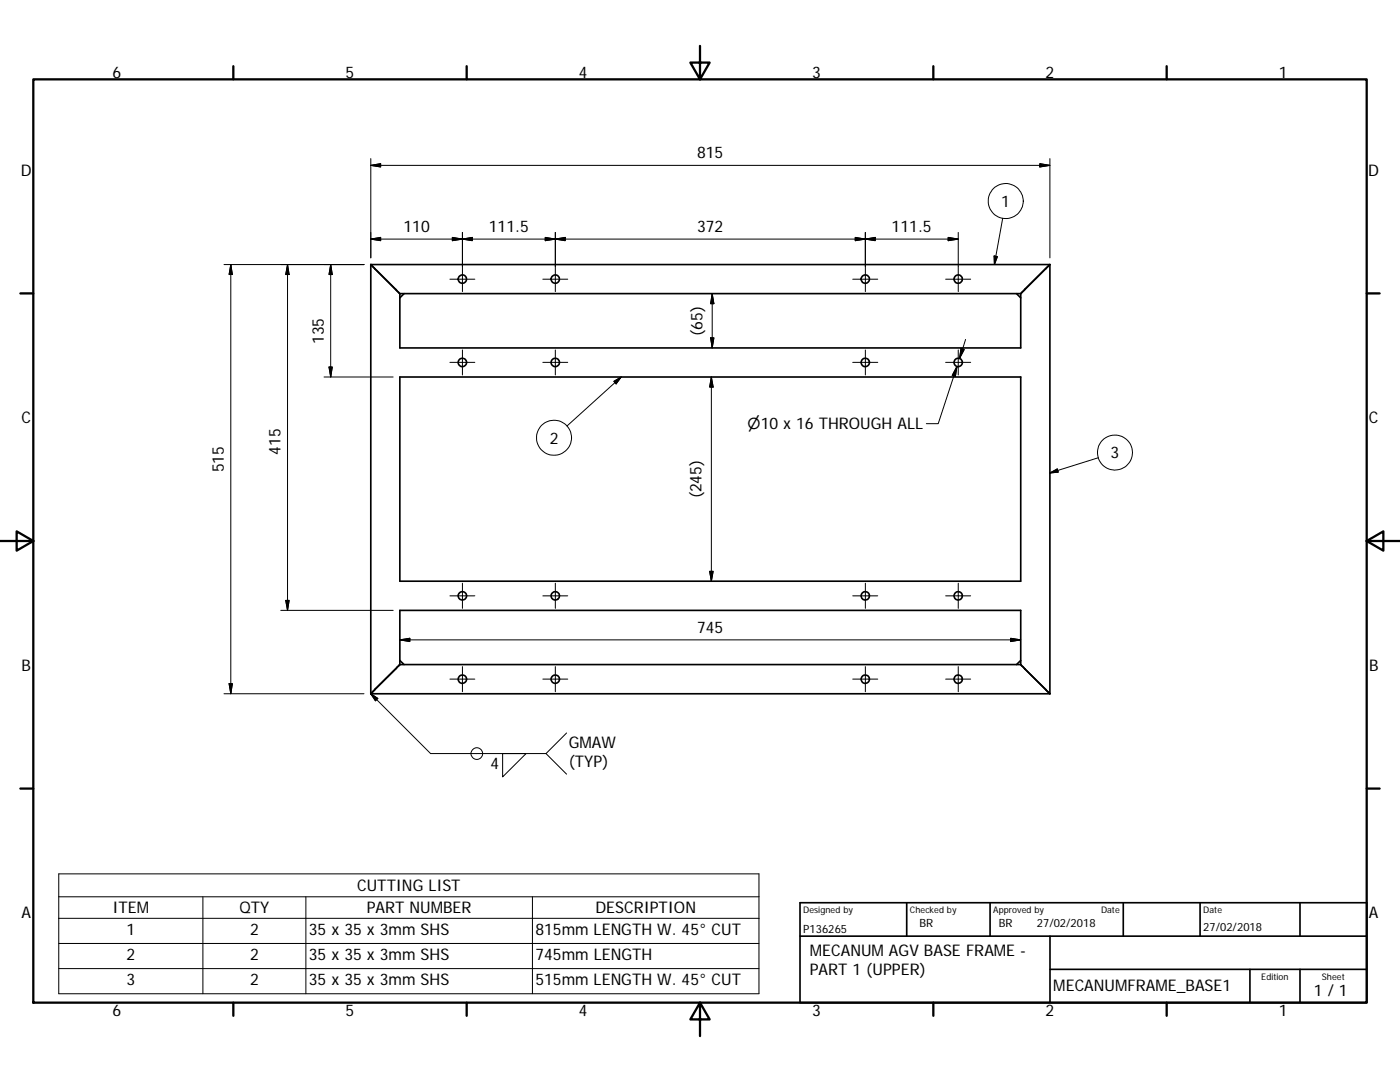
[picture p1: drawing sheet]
<svg xmlns="http://www.w3.org/2000/svg" width="279mm" height="216mm" viewBox="0 0 279 216" stroke-linecap="round" stroke-linejoin="round" font-family="sans-serif">
<g fill="none" stroke="#000" stroke-width=".33">
<path d="M74 52.8l5.8 5.8M74 52.8h135.5M74 52.8v85.6M79.8 58.6h123.9M80.6 58.6l-.8 .8M202.9 58.6l.8 .8M203.7 58.6v10.8h-123.9v-10.8M209.5 52.8v85.6M209.5 52.8l-5.8 5.8M79.8 75.2h123.9v40.8h-123.9zM74 138.4h135.5M74.8 137.6l-.8 .8"/>
<path d="M79.8 131.8l.8 .8M79.8 132.6l-5 5M79.8 132.6h123.9M203.7 132.6v-10.8h-123.9v10.8M203.7 132.6l5.8 5.8M203.7 131.8l-.8 .8M159.7 186.8h113.1M159.7 180.1h113.1v20h-113.1zM181 180.1v6.7M197.6 180.1v6.7M209.5 186.8v13.3M209.5 193.4h63.3"/>
<path d="M224.2 180.1v6.7M239.5 180.1v6.7M249.4 193.4v6.7M259.4 180.1v6.7M259.4 193.4v6.7"/>
<circle cx="92.3" cy="55.7" r=".84"/>
<circle cx="110.8" cy="55.7" r=".84"/>
<circle cx="172.7" cy="55.7" r=".84"/>
<circle cx="191.2" cy="55.7" r=".84"/>
<circle cx="92.3" cy="72.3" r=".84"/>
<circle cx="110.8" cy="72.3" r=".84"/>
<circle cx="172.7" cy="72.3" r=".84"/>
<circle cx="191.2" cy="72.3" r=".83"/>
<circle cx="92.3" cy="118.9" r=".83"/>
<circle cx="110.8" cy="118.9" r=".82"/>
<circle cx="172.7" cy="118.9" r=".82"/>
<circle cx="191.2" cy="118.9" r=".82"/>
<circle cx="92.3" cy="135.5" r=".83"/>
<circle cx="110.8" cy="135.5" r=".83"/>
<circle cx="172.7" cy="135.5" r=".83"/>
<circle cx="191.2" cy="135.5" r=".83"/>
</g>
<g fill="none" stroke="#000" stroke-width=".46">
<path d="M6.6 15.8h266.2v184.3h-266.2zM46.6 13.2v2.6M93.1 13.2v2.6M139.7 9.2v6.6l-1.9-3.3h3.8l-1.9 3.3M186.3 13.2v2.6M232.8 13.2v2.6M4.1 58.5h2.5M272.8 58.5h2.5M0 107.9h6.6M3.3 106l3.3 1.9-3.3 2zM272.8 107.9l3.3-1.9v3.9zM272.8 107.9h6.6"/>
<path d="M4.1 157.4h2.5M272.8 157.4h2.5M46.6 200.1v2.6M93.1 200.1v2.6M139.7 200.1l1.9 3.3h-3.8l1.9-3.3v6.6M186.3 200.1v2.6M232.8 200.1v2.6"/>
</g>
<g fill="none" stroke="#000" stroke-width=".2">
<path d="M74 31.6v19.9M74 33l2-.3v.6zM74 33h135.5M207.5 32.7l2 .3-2 .3zM209.5 31.6v19.9M44.7 52.8h27.9M46.1 52.8v85.6M46.1 52.8l.3 2h-.7zM57.4 52.8l.3 2h-.7zM57.4 52.8v69M66 52.8l.3 2h-.6zM66 52.8v22.4"/>
<path d="M74 47.7l2-.3v.6zM74 47.7h117.2M89.8 55.7h5M90.3 47.4l2 .3-2 .3zM92.3 46.4v11.8M92.3 47.7l2-.3v.6zM108.3 55.7h5M108.8 47.4l2 .3-2 .3zM110.8 46.4v11.8M110.8 47.7l2-.3v.6zM142.1 58.6l.4 2h-.7zM142.1 58.6v10.8"/>
<path d="M170.2 55.7h5M170.7 47.4l2 .3-2 .3zM172.7 47.7l2-.3v.6zM172.7 46.4v11.8M188.7 55.7h5M189.2 47.4l2 .3-2 .3zM191.2 46.4v11.8M198.4 51.1l.7 .1-.6 1.6zM200.1 43.6l-1.6 9.2M64.7 75.2h13.8M65.7 73.2h.6l-.3 2zM89.8 72.3h5"/>
<path d="M92.3 69.8v5M108.3 72.3h5M110.8 69.8v5M122.5 76.1l1.5-.9-1 1.4zM124 75.2l-10.8 9.8M141.8 67.4h.7l-.4 2zM142 75.2v40.8M142 75.2l.3 2h-.7zM170.2 72.3h5M172.7 69.8v5M188.7 72.3h5M190.4 75l.6-1.9-3.8 11.4h-2.3"/>
<path d="M191 73.1l-.3 2-.7-.2zM191.2 69.8v5M191.8 69.5l.6 .2-.9 1.8zM192.7 67.7l-1.2 3.8M209.5 94.4l1.5-.8 .2 .6zM219.2 91.3l-9.7 3.1M57 119.8h.7l-.3 2zM89.8 118.9h5M92.3 116.4v5M108.3 118.9h5M110.8 116.4v5M141.6 114h.7l-.3 2z"/>
<path d="M170.2 118.9h5M172.7 116.4v5M188.7 118.9h5M191.2 116.4v5M44.7 138.4h27.9M45.7 136.4h.7l-.3 2zM56 121.8h22.5M74 138.4l11.9 12h23.1M74 138.4l1.4 1-.5 .4zM79.8 127.7l2-.3v.6zM89.8 135.5h5M92.3 133v5"/>
<path d="M108.3 135.5h5M110.8 133v5M170.2 135.5h5M172.7 133v5M188.7 135.5h5M191.2 133v5M201.7 127.4l2 .3-2 .3zM203.7 127.7h-123.9M100.3 150.4h4.7l-4.7 4.6zM109 150.4l4.1 4.1M113.1 146.3l-4.1 4.1M11.7 174.4h139.8v23.9h-139.8z"/>
<path d="M11.7 178.9h139.8M40.5 178.9v19.4M61 178.9v19.4M106.3 178.9v19.4M11.7 183.2h139.8M11.7 188.3h139.8M11.7 193.3h139.8"/>
<circle cx="200.7" cy="40.1" r="3.5"/>
<circle cx="110.6" cy="87.4" r="3.5"/>
<circle cx="222.5" cy="90.3" r="3.5"/>
<circle cx="95.2" cy="150.4" r="1.16"/>
</g>
<g fill="#000" stroke="#000" stroke-width=".2">
<path d="M74 33l2-.3v.6zM207.5 32.7l2 .3-2 .3zM46.1 52.8l.3 2h-.7zM57.4 52.8l.3 2h-.7zM66 52.8l.3 2h-.6zM74 47.7l2-.3v.6zM90.3 47.4l2 .3-2 .3zM92.3 47.7l2-.3v.6zM108.8 47.4l2 .3-2 .3zM110.8 47.7l2-.3v.6zM170.7 47.4l2 .3-2 .3zM172.7 47.7l2-.3v.6z"/>
<path d="M189.2 47.4l2 .3-2 .3zM198.4 51.1l.7 .1-.6 1.6zM65.7 73.2h.6l-.3 2zM122.5 76.1l1.5-.9-1 1.4zM141.8 67.4h.7l-.4 2zM142 75.2l.3 2h-.7zM142.1 58.6l.4 2h-.7zM191 73.1l-.3 2-.7-.2zM191.8 69.5l.6 .2-.9 1.8zM209.5 94.4l1.5-.8 .2 .6zM57 119.8h.7l-.3 2zM141.6 114h.7l-.3 2z"/>
<path d="M45.7 136.4h.7l-.3 2zM74 138.4l1.4 1-.5 .4zM79.8 127.7l2-.3v.6zM201.7 127.4l2 .3-2 .3z"/>
</g>
<g font-size="3.2">
<text x="22.4" y="15.6">6</text>
<text x="69" y="15.6">5</text>
<text x="115.5" y="15.6">4</text>
<text x="162.1" y="15.6">3</text>
<text x="208.7" y="15.6">2</text>
<text x="255.2" y="15.6">1</text>
<text x="4.1" y="35">D</text>
<text x="139.1" y="31.6">815</text>
<text x="273.1" y="35">D</text>
<text x="199.8" y="41.3">1</text>
<text x="80.5" y="46.3">110</text>
<text x="97.6" y="46.3">111.5</text>
<text x="139.1" y="46.3">372</text>
<text x="177.9" y="46.3">111.5</text>
<text x="64.6" y="68.7" transform="rotate(-90 64.6 68.7)">135</text>
<text x="140.2" y="67" transform="rotate(-90 140.2 67)">(65)</text>
<text x="4.3" y="84.4">C</text>
<text x="109.7" y="88.5">2</text>
<text x="273.2" y="84.4">C</text>
<text x="44.7" y="94.3" transform="rotate(-90 44.7 94.3)">515</text>
<text x="56" y="90.7" transform="rotate(-90 56 90.7)">415</text>
<text x="221.6" y="91.5">3</text>
<text x="140" y="99.5" transform="rotate(-90 140 99.5)">(245)</text>
<text x="139.1" y="126.3">745</text>
<text x="4.3" y="133.8">B</text>
<text x="273.2" y="133.8">B</text>
<text x="113.5" y="149.3">GMAW</text>
<text x="97.9" y="153.4">4</text>
<text x="113.5" y="153.1">(TYP)</text>
<text x="71.3" y="177.8">CUTTING LIST</text>
<text x="4.3" y="183.2">A</text>
<text x="22.5" y="182.2">ITEM</text>
<text x="47.8" y="182.3">QTY</text>
<text x="73.2" y="182.2">PART NUMBER</text>
<text x="118.8" y="182.3">DESCRIPTION</text>
<text x="273.2" y="183.2">A</text>
<text x="25.3" y="186.5">1</text>
<text x="25.3" y="191.6">2</text>
<text x="49.9" y="186.5">2</text>
<text x="49.9" y="191.6">2</text>
<text x="61.6" y="186.5">35 x 35 x 3mm SHS</text>
<text x="61.6" y="191.6">35 x 35 x 3mm SHS</text>
<text x="106.8" y="186.5">815mm LENGTH W. 45° CUT</text>
<text x="106.8" y="191.6">745mm LENGTH</text>
<text x="161.6" y="190.8">MECANUM AGV BASE FRAME -</text>
<text x="25.3" y="196.6">3</text>
<text x="49.9" y="196.6">2</text>
<text x="61.6" y="196.6">35 x 35 x 3mm SHS</text>
<text x="106.8" y="196.6">515mm LENGTH W. 45° CUT</text>
<text x="161.6" y="194.6">PART 1 (UPPER)</text>
<text x="210.2" y="197.7">MECANUMFRAME_BASE1</text>
<text x="22.4" y="202.7">6</text>
<text x="69" y="202.7">5</text>
<text x="115.5" y="202.7">4</text>
<text x="162.1" y="202.7">3</text>
<text x="208.7" y="202.7">2</text>
<text x="255.2" y="202.7">1</text>
<text x="262.2" y="198.7">1 / 1</text>
</g>
<text font-size="3" x="149.2" y="85.7">⌀10 x 16 THROUGH ALL</text>
<g font-size="2.3">
<text x="183.5" y="184.9">BR</text>
<text x="199.3" y="185">BR</text>
<text x="206.9" y="185">27/02/2018</text>
<text x="240.1" y="185.8">27/02/2018</text>
<text x="160.3" y="186.1">P136265</text>
</g>
<g font-size="1.8">
<text x="160.3" y="182.2">Designed by</text>
<text x="181.6" y="182.2">Checked by</text>
<text x="198.2" y="182.2">Approved by</text>
<text x="219.7" y="182.1">Date</text>
<text x="240.1" y="182.1">Date</text>
<text x="251.7" y="195.5">Edition</text>
<text x="263.8" y="195.5">Sheet</text>
</g>
</svg>
